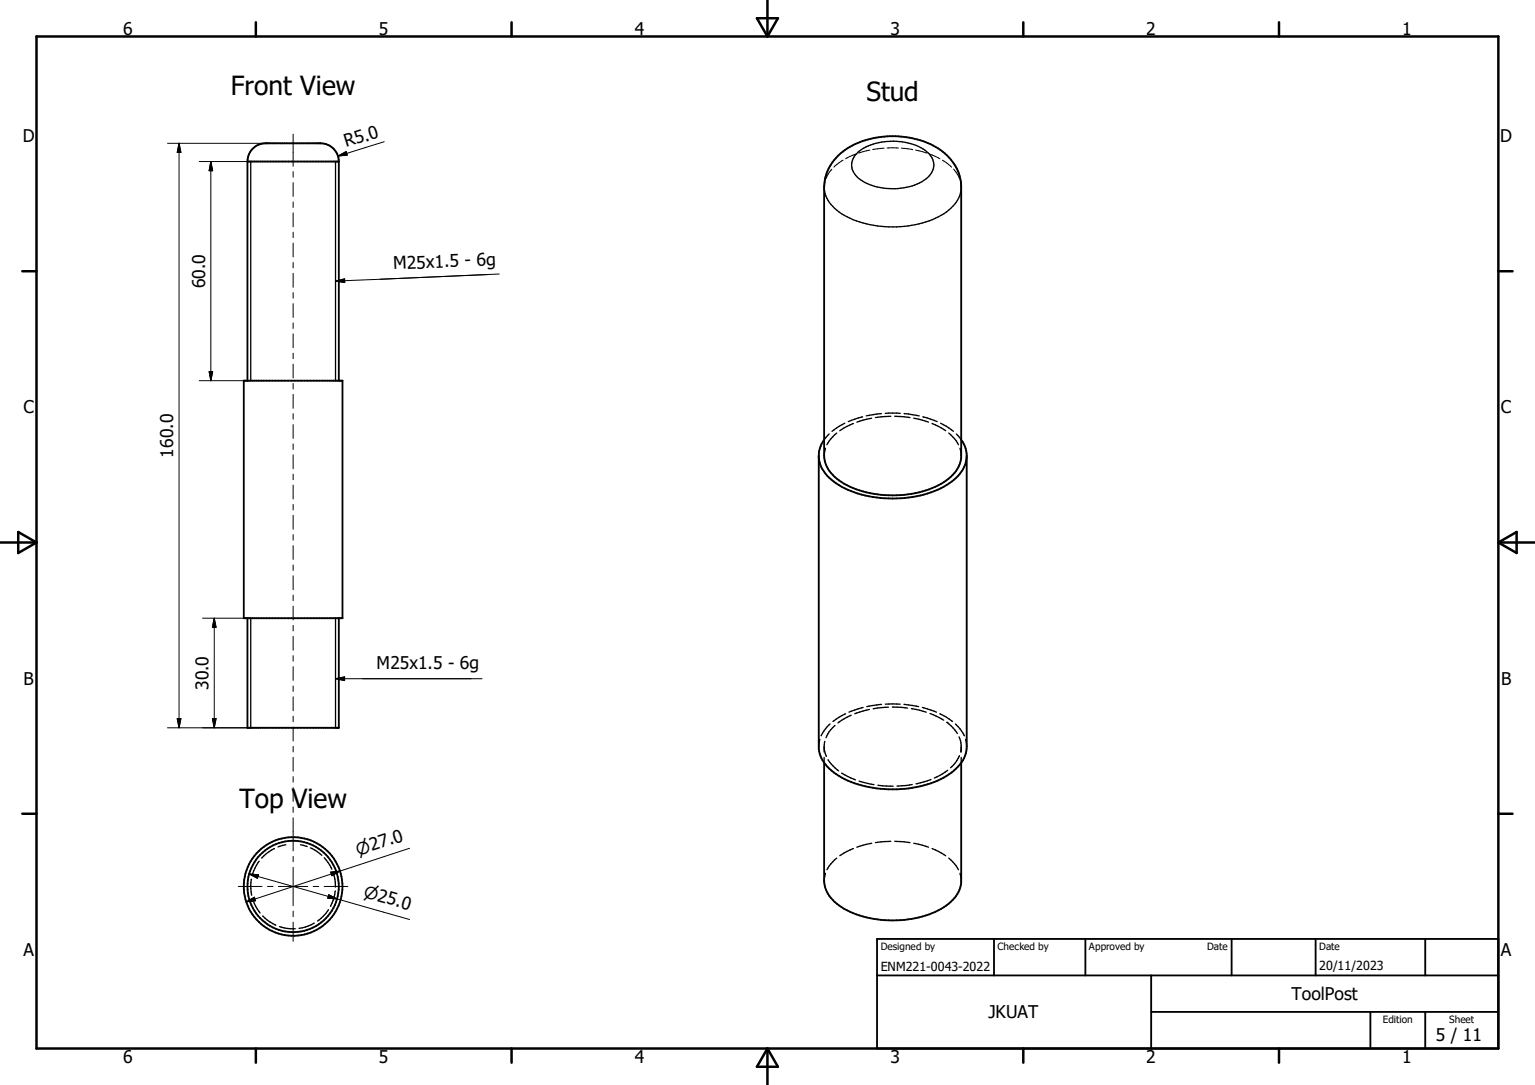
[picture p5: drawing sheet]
<svg xmlns="http://www.w3.org/2000/svg" width="297mm" height="210mm" viewBox="0 0 297 210" stroke-linecap="round" stroke-linejoin="round" font-family="sans-serif">
<g fill="none" stroke="#000" stroke-width=".36">
<path d="M47.9 31.3a3.5 3.5 0 0 1 3.5-3.6h10.6a3.5 3.5 0 0 1 3.6 3.6M47.9 31.3v42.4M47.9 31.3h17.7M65.6 31.3v42.4M162.2 30.1a16.4 16.4 0 0 1 14.8-3.2 11.4 11.4 0 0 1 8.4 6.4l.5 1.6 .1 1v52.7a7.2 7.2 0 0 1-4.4 5.3 21 21 0 0 1-18.2-.2 6.7 6.7 0 0 1-3.9-5.5v-51.9a8.5 8.5 0 0 1 2.7-6.2zM47.2 73.7h19.1v46h-19.1zM159.5 85.1l-.9 1.7-.2 1.4v56.8a7.7 7.7 0 0 0 4.5 5.5 22.3 22.3 0 0 0 20.2-.3 7 7 0 0 0 3.9-5.7v-56.3M186 85.1a5.3 5.3 0 0 1-1 7.4 18.8 18.8 0 0 1-13.8 3.9 17 17 0 0 1-11.2-4.3 5.8 5.8 0 0 1-1.6-3.5M47.9 119.7v21.2h17.7v-21.2M159.5 147.7v22.8a6.3 6.3 0 0 0 3.3 5.1 20.4 20.4 0 0 0 19.8 0 6.5 6.5 0 0 0 3.4-4.7v-23.2M169.7 188.8h120.2M169.7 181.7h120.2v21.3h-120.2z"/>
<path d="M192.3 181.7v7.1M210 181.7v7.1M222.7 195.9h67.2M222.7 188.8v14.2M238.3 181.7v7.1M254.6 181.7v7.1M265.2 195.9v7.1M275.8 181.7v7.1M275.8 195.9v7.1"/>
<circle cx="56.7" cy="171.6" r="8.8"/>
<circle cx="56.7" cy="171.6" r="9.6"/>
</g>
<g fill="none" stroke="#000" stroke-width=".25">
<path d="M48.5 31.3v42.4M64.9 31.3v42.4M159.5 36.3a6.6 6.6 0 0 0 3.9 5.4 20.6 20.6 0 0 0 19.2-.3 6.4 6.4 0 0 0 3.4-5.1M166 29.5a11.8 11.8 0 0 1 10.8-1.5 5.4 5.4 0 0 1 3.8 3.5 3.6 3.6 0 0 1-2.2 3.7 12.1 12.1 0 0 1-12.2-.7 3.1 3.1 0 0 1-.2-5zM159.7 86.8l-.2 1.4M160.4 84l-.9 1.1M161.9 83.8l-1.1 1.1-.8 1.2M163.5 81.9l-2.5 1.6M165.1 82l-2.6 1.4M166.9 80.7l-2.8 .9M168.7 81l-2.9 .7M170.5 80.1l-2.9 .4"/>
<path d="M171.3 80h2.9M172.4 80.6l-3 .2M173.1 80.6l3 .2M174.9 80.1l3 .4M176.8 81l2.9 .7M178.6 80.7l2.7 .9M180.4 82l2.6 1.4M182 81.9l2.5 1.6M183.6 83.8l1.1 1.1 .7 1.2M185 84l1 1.1M185.8 86.8l.2 1.4M48.5 119.7v21.2"/>
<path d="M64.9 119.7v21.2M163.6 138.2l-2.4 1.5M164.7 138.4l-2.6 1.5M167 136.9l-2.7 1M168.2 137.3l-2.8 .9M170.6 136.4l-2.9 .4M171.3 136.3h2.9M171.9 136.9l-2.9 .3M172.6 136.9l3 .2M174.9 136.4l2.9 .4M176.4 137.2l2.8 .7M178.5 136.9l2.7 1"/>
<path d="M179.9 138.1l2.7 1.3M181.8 138.2l2.5 1.5M183.2 139.8h.1M183.2 139.8l.9 .7 1.1 1.5M158.6 143.1l-.2 1.4M159.5 144.5v1.1M159.5 146.6v1.1M159.6 143.5a4.3 4.3 0 0 0 .3 2.9M160.2 147.1l1 1.2 1.1 .9M160.6 140.1l-.9 1-.8 1.3M161.5 140.4l-1 1.2-.7 1.2M162.9 149.6l2.6 1.4"/>
<path d="M166.2 151.2l2.9 .7M169.9 152l2.9 .2M176.5 151.8l-2.9 .4M180.1 150.9l-2.9 .8M183.3 149.1l-.9 .7-1.6 .8M184.9 140.1l.8 1 .9 1.3M185.6 142.6l.1 .4a5.7 5.7 0 0 1 .3 2.6M185.7 146.3l-.8 1.3-1 1M186 146.6v1.1M186 144.7l-.1 .8M186.8 143.1l.2 1.4M48.6 170.2l-.1 1.2 .2 1.9"/>
<path d="M48.9 174l.6 1.4 .8 1.3M50.2 166.7l-.8 1.3-.6 1.4M50.9 177.3l.9 .8 1.6 1M53.1 164.2l-1.6 1-.9 .9M54.1 179.4l1.5 .3 1.5 .1M55.3 163.5l-1.5 .4M58.1 163.5l1.3 .4M60 164.1l.9 .4 1.4 1.1M60.8 178.7l-1.7 .7-1.2 .3M62.7 166l.7 .9 .8 1.4M63.6 176.1l-1 1.2-1.2 1M64.4 168.9l.4 1.3 .1 1.5"/>
<path d="M64.9 172.5l-.4 1.8-.5 1.1M159.7 169l-.2 1.5M161.9 166.1l-1.1 1.1-.8 1.2M165.1 164.2l-2.6 1.4M168.7 163.2l-2.9 .8M172.4 162.8l-3 .3M173.1 162.8l3 .3M176.8 163.2l2.9 .8M180.4 164.2l2.6 1.4M183.6 166.1l1.1 1.1 .7 1.2M185.8 169l.2 1.5"/>
</g>
<g fill="none" stroke="#000" stroke-width=".19">
<path d="M32.4 27.7h19M34.6 27.7v113.2M34.6 27.7l.4 1.8h-.7zM38.6 31.3h9.3M40.8 31.3v42.4M40.8 31.3l.3 1.7h-.6zM56.7 26v6.2M56.7 33.2v1.1M56.7 35.4v2.6M56.7 39.1v1.1M65.4 30.2l1.6-.9 .2 .7zM74.3 27.4l-8.9 2.8"/>
<path d="M159.6 35.2l-.1 1.1M161 32.7l-.8 1-.4 .9M163.1 31l-1.8 1.4M165.6 29.8l-2 .9M168.3 29.1l-2.2 .5M171.1 28.7l-2.2 .3M171.6 28.7h2.2M174.4 28.7l2.2 .3M177.2 29.1l2.1 .5M179.8 29.8l2.1 .9M182.4 31l1.7 1.4M184.5 32.7l.7 1 .5 .9"/>
<path d="M185.9 35.2l.1 1.1M56.7 41.2v2.7M56.7 44.9v1.1M56.7 47.1v2.6M56.7 50.8v1.1M56.7 52.9v2.7M56.7 56.6v1.1M56.7 58.8v2.6M64.9 54.4l1.8-.4v.7zM96.6 53l-31.7 1.4M38.6 73.7h9.3M40.5 71.9h.6l-.3 1.8z"/>
<path d="M56.7 62.5v1.1M56.7 64.6v2.7M56.7 68.4v1M56.7 70.5v2.7M56.7 74.2v1.1M56.7 76.3v2.7M56.7 80.1v1M56.7 82.2v2.7M56.7 85.9v1.1M56.7 88v2.7M56.7 91.8v1M56.7 93.9v2.7"/>
<path d="M56.7 97.6v1.1M56.7 99.8v2.6M39.2 119.7h9.3M41.5 119.7v21.2M41.5 119.7l.3 1.7h-.7zM56.7 103.5v1.1M56.7 105.6v2.7M56.7 109.4v1M56.7 111.5v2.7M56.7 115.2v1.1M56.7 117.3v2.7M34.3 139.1h.7l-.4 1.8z"/>
<path d="M41.1 139.1h.7l-.3 1.8zM56.7 121.1v1M56.7 123.2v2.7M56.7 126.9v1.1M56.7 129v2.7M56.7 132.8v1M56.7 134.9v2.7M56.7 138.6v1.1M64.9 131.4h28.4M64.9 131.4l1.8-.4v.7zM32.4 140.9h16.1M56.7 140.7v2.7"/>
<path d="M56.7 144.5v1M56.7 146.6v2.7M56.7 150.3v1.1M56.7 152.5v2.6M56.7 156.2v1.1M56.7 158.3v6.4M46.1 171.6h4.6M47.7 174.6l1.5-.9 .2 .7zM48.2 169.2l17 4.8M48.2 169.2l1.8 .1-.2 .7zM51.8 171.6h1M53.9 171.6h5.6"/>
<path d="M56.7 165.8v1M56.7 167.9v7.4M56.7 176.4v1M56.7 178.5v3.7M60.6 171.6h1.1M62.7 171.6h4.6M63.6 173.2l1.6 .8-1.8-.1zM64 168.8l1.8-.2-1.6 .9zM65.2 174l14.1 4M65.8 168.6l-18.1 6M79.3 164.2l-13.5 4.4"/>
</g>
<g fill="none" stroke="#000" stroke-width=".48">
<path d="M7.1 7.1h282.8v195.9h-282.8zM49.5 4.3v2.8M99 4.3v2.8M146.5 3.5h4l-2 3.6zM148.5 0v7.1M198 4.3v2.8M247.5 4.3v2.8M4.3 52.5h2.8M289.9 52.5h2.8M0 105h7.1M3.5 103l3.6 2-3.6 2zM289.9 105h7.1"/>
<path d="M289.9 105l3.6-2v4zM4.3 157.5h2.8M289.9 157.5h2.8M49.5 203v2.7M99 203v2.7M148.5 203v7M148.5 203l2 3.5h-4zM198 203v2.7M247.5 203v2.7"/>
</g>
<g fill="#000" stroke="#000" stroke-width=".19">
<path d="M34.6 27.7l.4 1.8h-.7zM40.8 31.3l.3 1.7h-.6zM65.4 30.2l1.6-.9 .2 .7zM64.9 54.4l1.8-.4v.7zM40.5 71.9h.6l-.3 1.8zM34.3 139.1h.7l-.4 1.8zM41.1 139.1h.7l-.3 1.8zM41.5 119.7l.3 1.7h-.7zM64.9 131.4l1.8-.4v.7zM47.7 174.6l1.5-.9 .2 .7zM48.2 169.2l1.8 .1-.2 .7zM63.6 173.2l1.6 .8-1.8-.1z"/>
<path d="M64 168.8l1.8-.2-1.6 .9z"/>
</g>
<g font-size="5.1">
<text x="44.7" y="18.5">Front View</text>
<text x="167.6" y="19.5">Stud</text>
<text x="46.3" y="156.4">Top View</text>
</g>
<g font-size="3.4">
<text x="23.8" y="6.8">6</text>
<text x="73.3" y="6.8">5</text>
<text x="122.9" y="6.8">4</text>
<text x="172.3" y="6.8">3</text>
<text x="221.8" y="6.8">2</text>
<text x="271.3" y="6.8">1</text>
<text x="4.4" y="27.5">D</text>
<text x="67" y="28.5" transform="rotate(-17 67 28.5)">R5.0</text>
<text x="290.3" y="27.5">D</text>
<text x="76.2" y="52.2" transform="rotate(-2 76.2 52.2)">M25x1.5 - 6g</text>
<text x="39.7" y="55.8" transform="rotate(-90 39.7 55.8)">60.0</text>
<text x="4.5" y="80">C</text>
<text x="290.4" y="80">C</text>
<text x="33.5" y="88.6" transform="rotate(-90 33.5 88.6)">160.0</text>
<text x="72.9" y="129.6">M25x1.5 - 6g</text>
<text x="4.5" y="132.5">B</text>
<text x="40.3" y="133.6" transform="rotate(-90 40.3 133.6)">30.0</text>
<text x="290.4" y="132.5">B</text>
<text x="4.5" y="185">A</text>
<text x="290.4" y="185">A</text>
<text x="191.3" y="197.1">JKUAT</text>
<text x="249.9" y="193.6">ToolPost</text>
<text x="277.8" y="201.5">5 / 11</text>
<text x="23.8" y="205.7">6</text>
<text x="73.3" y="205.7">5</text>
<text x="122.9" y="205.7">4</text>
<text x="172.3" y="205.7">3</text>
<text x="221.8" y="205.7">2</text>
<text x="271.3" y="205.7">1</text>
</g>
<g font-size="3.2">
<text x="69.3" y="165.6" transform="rotate(-18 69.3 165.6)">n27.0</text>
<text x="70.2" y="173.6" transform="rotate(16 70.2 173.6)">n25.0</text>
</g>
<g font-size="2.4">
<text x="170.4" y="188">ENM221-0043-2022</text>
<text x="255.3" y="187.7">20/11/2023</text>
</g>
<g font-size="1.9">
<text x="170.4" y="183.9">Designed by</text>
<text x="193" y="183.9">Checked by</text>
<text x="210.7" y="183.9">Approved by</text>
<text x="233.6" y="183.9">Date</text>
<text x="255.3" y="183.9">Date</text>
<text x="267.5" y="198">Edition</text>
<text x="280.4" y="198">Sheet</text>
</g>
</svg>
